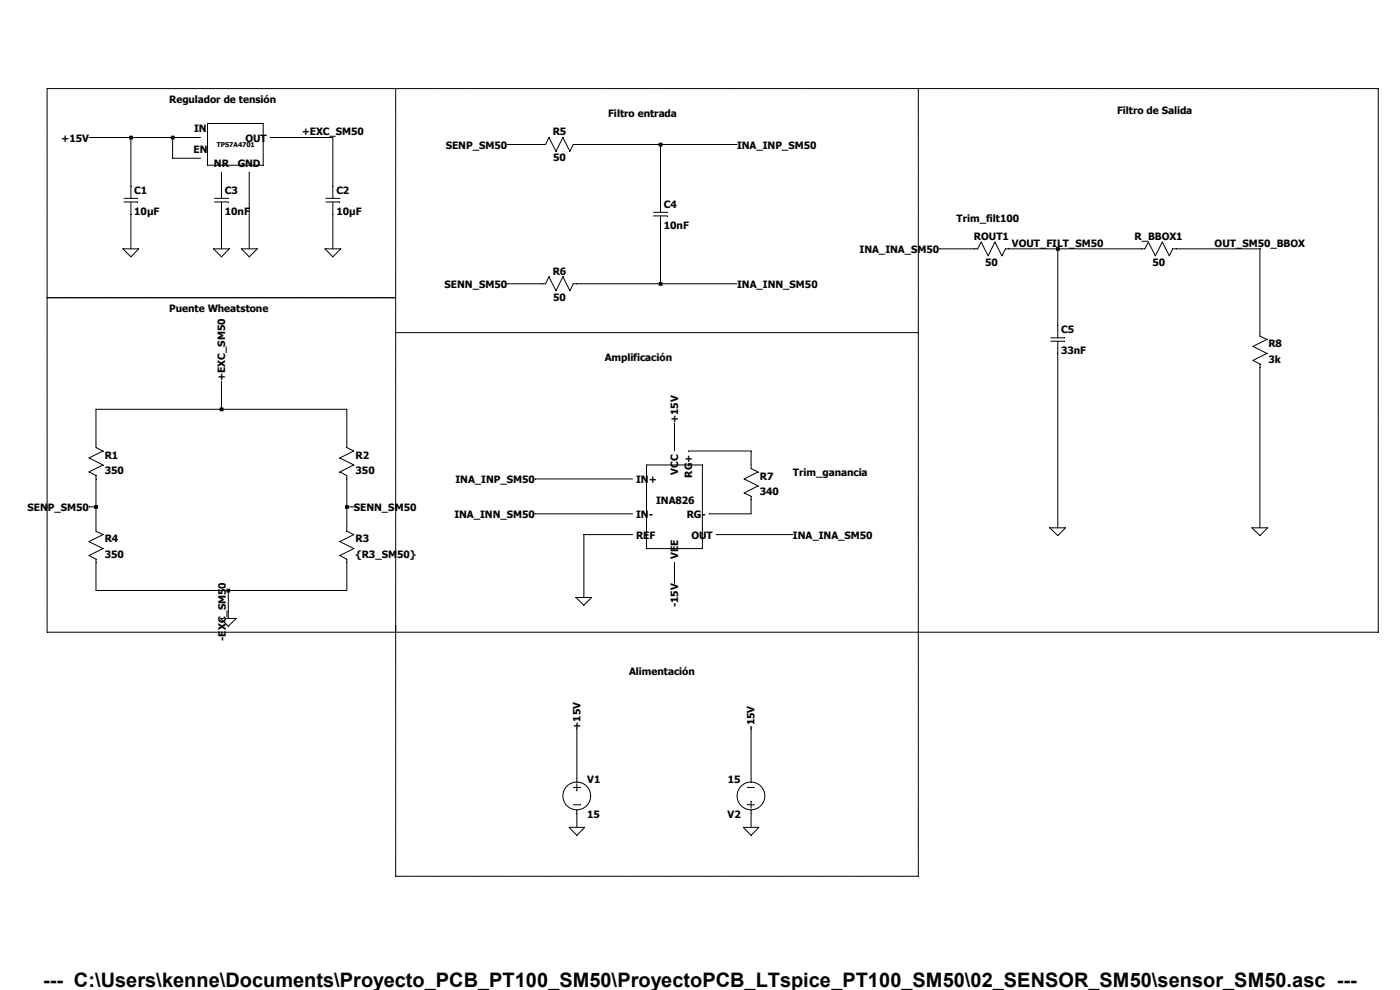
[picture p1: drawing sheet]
<svg xmlns="http://www.w3.org/2000/svg" width="297mm" height="210mm" viewBox="0 0 297 210" stroke-linecap="round" stroke-linejoin="round" font-family="sans-serif">
<g fill="none" stroke="#000" stroke-width=".21">
<path d="M27.8 39.5v2.6M44 26.2h11.8v8.9h-11.8zM47 39.5v2.6M70.6 39.5v2.6M115 30.6h.7l.8-1.4 1.4 2.9 1.5-2.9 1.5 2.9 .7-1.5h.8M26.3 42.1h2.9M26.3 42.8h2.9M27.8 42.8v2.6M45.5 42.1h2.9M45.5 42.8h2.9M47 42.8v2.6M69.1 42.1h3"/>
<path d="M69.1 42.8h3M70.6 42.8v2.6M138.6 45h3M138.6 45.8h3M140.1 42.5v2.5M140.1 45.8v2.6M206.7 52.8h.7l.8-1.4 1.4 2.9 1.5-2.9 1.5 2.9 .7-1.5h.7M242.1 52.8h.8l.7-1.4 1.5 2.9 1.5-2.9 1.5 2.9 .7-1.5h.8M115 60.2h.7l.8-1.5 1.4 3 1.5-3 1.5 3 .7-1.5h.8M222.9 71.7h3M222.9 72.4h3M224.4 69.1v2.6"/>
<path d="M224.4 72.4v2.6M267.3 70.6v.7l1.5 .7-3 1.5 3 1.5-3 1.5 1.5 .7v.7M20.4 94.2v.8l1.4 .7-2.9 1.5 2.9 1.4-2.9 1.5 1.5 .8v.7M73.6 94.2v.8l1.5 .7-3 1.5 3 1.4-3 1.5 1.5 .8v.7M159.3 98.6v.8l1.5 .7-2.9 1.5 2.9 1.5-2.9 1.5 1.4 .7v.7M20.4 112v.7l1.4 .7-2.9 1.5 2.9 1.5-2.9 1.5 1.5 .7v.7M73.6 112v.7l1.5 .7-3 1.5 3 1.5-3 1.5 1.5 .7v.7M121.6 167h1.5M121.6 170.7h1.5M122.4 165.2v.7M122.4 166.3v1.5M122.4 171.8v.8"/>
<path d="M158.6 167h1.5M158.6 170.7h1.5M159.3 165.2v.7M159.3 170v1.4M159.3 171.8v.8"/>
<circle cx="122.4" cy="168.8" r="2.94"/>
<circle cx="159.3" cy="168.8" r="2.94"/>
</g>
<path d="M137.2 98.6h11.8v17.8h-11.8z" fill="#fff"/>
<g fill="none" stroke="#000" stroke-width=".21">
<path d="M190.4 18.8h102M18.9 29.2h23.6M27.8 29.2v10.3M36.6 29.2v4.4h5.9M47 36.5v3M52.9 36.5v16.3M57.3 29.2h13.3v10.3M107.6 30.6h7.4M122.4 30.6h34M140.1 30.6v11.9M26.1 52.8h3.3l-1.6 1.7zM27.8 45.4v7.4"/>
<path d="M45.3 52.8h3.3l-1.6 1.7zM47 45.4v7.4M51.2 52.8h3.4l-1.7 1.7zM69 52.8h3.3l-1.7 1.7zM70.6 45.4v7.4M140.1 48.4v11.8M199.3 52.8h7.4M214 52.8h28.1M224.4 52.8v16.3M249.6 52.8h17.7v17.8M10 63.2h73.9M107.6 60.2h7.4"/>
<path d="M122.4 60.2h34M224.4 75v37M267.3 77.9v34.1M20.4 94.2v-7.4h53.2v7.4M47 80.9v5.9M137.2 98.6h11.8v17.8h-11.8zM143.1 89.8v5.9M146 95.7h13.3v2.9M18.9 107.5h1.5M20.4 101.6v10.4M20.4 119.3v6h53.2v-6M73.6 101.6v10.4"/>
<path d="M73.6 107.5h1.5M113.5 101.6h20.7M113.5 109h20.7M134.2 113.4h-10.3v13.3M143.1 119.3v4.5M151.9 113.4h16.3M159.3 106v3h-8.8M222.7 112h3.4l-1.7 1.6zM265.6 112h3.3l-1.6 1.6zM46.8 131.2h3.3l-1.7 1.6zM48.4 125.3v5.9M122.2 126.7h3.3l-1.6 1.7z"/>
<path d="M122.4 154.8v10.4M159.3 154.8v10.4M120.7 175.5h3.3l-1.6 1.7zM122.4 172.6v2.9M157.7 175.5h3.3l-1.7 1.7zM159.3 172.6v2.9"/>
</g>
<path d="M20 107.1h.8v.8h-.8zM27.4 28.8h.8v.8h-.8zM36.2 28.8h.8v.8h-.8zM46.6 86.4h.8v.8h-.8zM48 124.9h.9v.8h-.9zM73.2 107.1h.8v.8h-.8zM139.7 30.3h.8v.8h-.8zM139.7 59.8h.8v.8h-.8zM224 52.4h.8v.8h-.8z" fill-rule="evenodd" fill="#000"/>
<g fill="none" stroke="#000" stroke-width=".21" stroke-dasharray=".4 .1">
<path d="M10 18.8v44.4M83.9 18.8h-73.9M183 18.8h-99.1M190.4 18.8h-7.4M10 63.2v44.3M83.9 63.2v-44.4M83.9 63.2h-73.9M83.9 70.6h110.9M194.8 70.6v-51.8M194.8 70.6v63.5M10 107.5v26.6M83.9 107.5v-44.3"/>
<path d="M10 134.1h73.9M83.9 134.1v-26.6M194.8 134.1h-110.9M194.8 134.1h97.6M194.8 134.1v51.8M292.4 134.1v-115.3M83.9 185.9v-53.2M194.8 185.9h-110.9"/>
</g>
<text font-size="4.2" x="9.1" y="209.3">--- C:\Users\kenne\Documents\Proyecto_PCB_PT100_SM50\ProyectoPCB_LTspice_PT100_SM50\02_SENSOR_SM50\sensor_SM50.asc ---</text>
<g font-size="2.1">
<text x="35.9" y="21.9">Regulador de tensión</text>
<text x="41.2" y="28">IN</text>
<text x="64" y="28.7">+EXC_SM50</text>
<text x="117.3" y="28.7">R5</text>
<text x="129" y="24.8">Filtro entrada</text>
<text x="237" y="24.1">Filtro de Salida</text>
<text x="13" y="30.1">+15V</text>
<text x="41.1" y="32.4">EN</text>
<text x="45.4" y="35.4">NR</text>
<text x="50.5" y="35.4">GND</text>
<text x="52.1" y="30.1">OUT</text>
<text x="94.6" y="31.5">SENP_SM50</text>
<text x="117.3" y="34.2">50</text>
<text x="156.4" y="31.5">INA_INP_SM50</text>
<text x="28.5" y="41.1">C1</text>
<text x="47.7" y="41.1">C3</text>
<text x="71.4" y="41.1">C2</text>
<text x="28.5" y="45.6">10µF</text>
<text x="47.7" y="45.6">10nF</text>
<text x="71.4" y="45.6">10µF</text>
<text x="140.8" y="44.1">C4</text>
<text x="202.9" y="47">Trim_filt100</text>
<text x="140.8" y="48.5">10nF</text>
<text x="182.4" y="53.7">INA_INA_SM50</text>
<text x="206.6" y="50.9">ROUT1</text>
<text x="214.7" y="52.4">VOUT_FILT_SM50</text>
<text x="240.7" y="50.9">R_BBOX1</text>
<text x="257.7" y="52.4">OUT_SM50_BBOX</text>
<text x="117.3" y="58.3">R6</text>
<text x="209" y="56.4">50</text>
<text x="244.5" y="56.4">50</text>
<text x="94.3" y="61.1">SENN_SM50</text>
<text x="117.3" y="63.8">50</text>
<text x="156.4" y="61.1">INA_INN_SM50</text>
<text x="35.9" y="66.3">Puente Wheatstone</text>
<text x="225.1" y="70.7">C5</text>
<text x="128.3" y="76.6">Amplificación</text>
<text x="225.1" y="75.1">33nF</text>
<text x="269.1" y="73.7">R8</text>
<text x="269.1" y="77">3k</text>
<text x="47.8" y="80.9" transform="rotate(-90 47.8 80.9)">+EXC_SM50</text>
<text x="143.8" y="89.8" transform="rotate(-90 143.8 89.8)">+15V</text>
<text x="22.2" y="97.3">R1</text>
<text x="22.2" y="100.6">350</text>
<text x="75.4" y="97.3">R2</text>
<text x="75.4" y="100.6">350</text>
<text x="143.8" y="100.8" transform="rotate(-90 143.8 100.8)">VCC</text>
<text x="146.8" y="101.3" transform="rotate(-90 146.8 101.3)">RG+</text>
<text x="161.2" y="101.8">R7</text>
<text x="168.2" y="101">Trim_ganancia</text>
<text x="96.6" y="102.5">INA_INP_SM50</text>
<text x="135" y="102.5">IN+</text>
<text x="139.2" y="106.9">INA826</text>
<text x="161.2" y="105.1">340</text>
<text x="5.8" y="108.4">SENP_SM50</text>
<text x="75" y="108.4">SENN_SM50</text>
<text x="96.4" y="109.9">INA_INN_SM50</text>
<text x="135" y="109.9">IN-</text>
<text x="145.7" y="109.9">RG-</text>
<text x="22.2" y="115.1">R4</text>
<text x="22.2" y="118.4">350</text>
<text x="75.4" y="115.1">R3</text>
<text x="75.4" y="118.4">{R3_SM50}</text>
<text x="135" y="114.3">REF</text>
<text x="143.8" y="118.6" transform="rotate(-90 143.8 118.6)">VEE</text>
<text x="146.7" y="114.3">OUT</text>
<text x="168.2" y="114.3">INA_INA_SM50</text>
<text x="143.8" y="128.9" transform="rotate(-90 143.8 128.9)">-15V</text>
<text x="47.9" y="136" transform="rotate(-90 47.9 136)">-EXC_SM50</text>
<text x="133.5" y="143.2">Alimentación</text>
<text x="123.1" y="154.8" transform="rotate(-90 123.1 154.8)">+15V</text>
<text x="160.1" y="154.8" transform="rotate(-90 160.1 154.8)">-15V</text>
<text x="124.6" y="166.1">V1</text>
<text x="154.4" y="166.1">15</text>
<text x="124.6" y="173.5">15</text>
<text x="154.3" y="173.5">V2</text>
</g>
<text font-size="1.4" x="46" y="31.2">TPS7A4701</text>
</svg>
